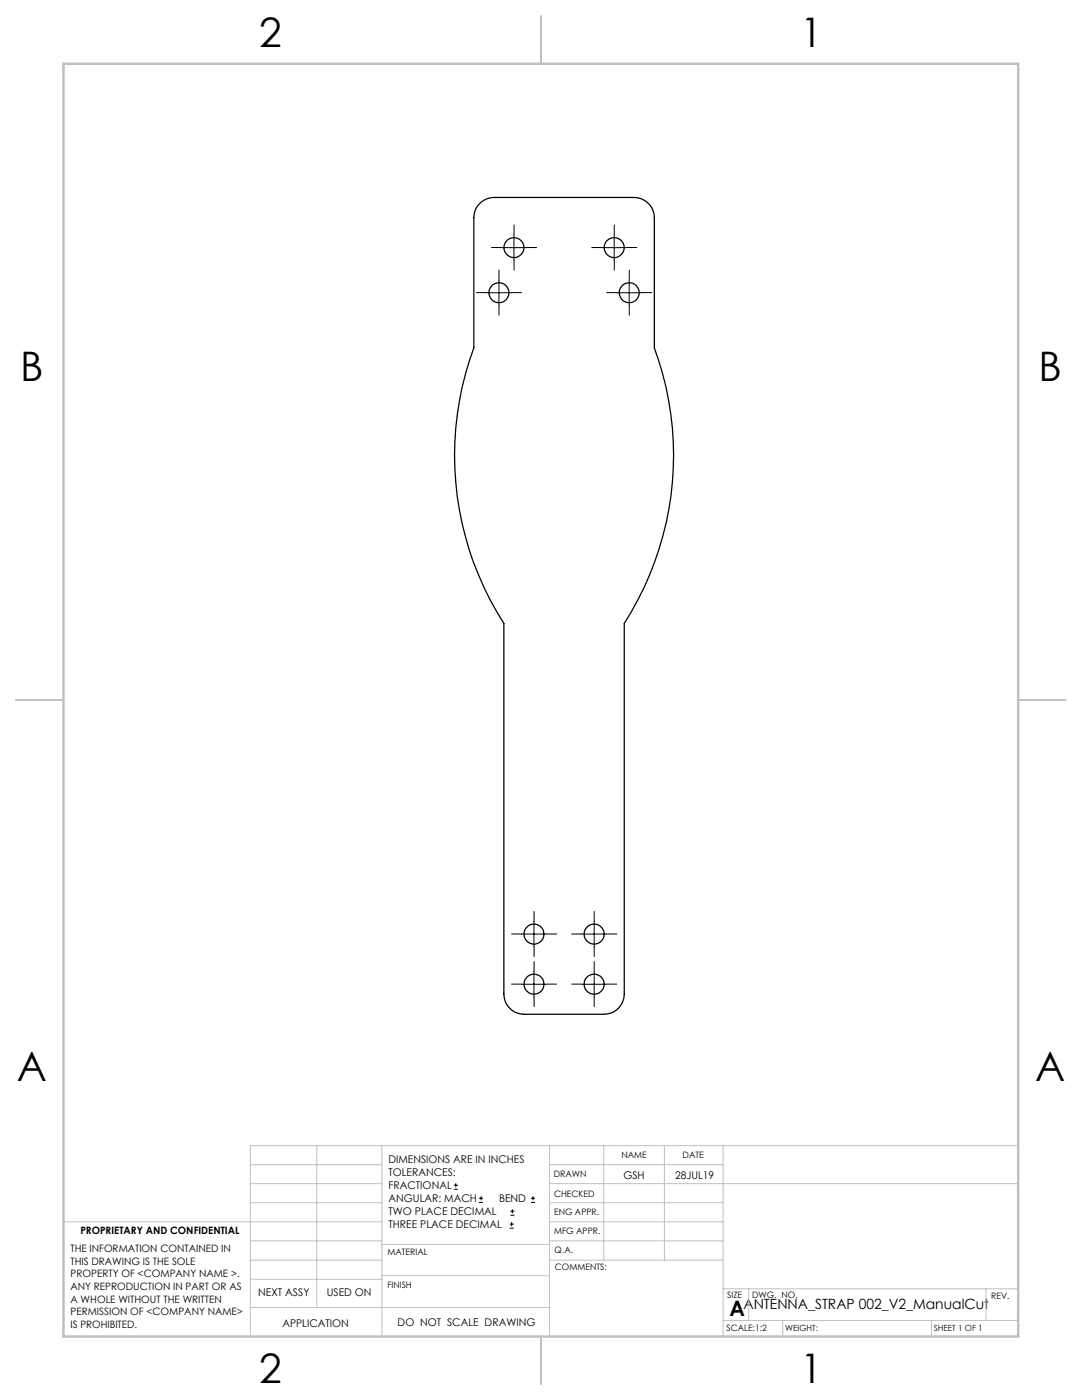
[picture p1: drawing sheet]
<svg xmlns="http://www.w3.org/2000/svg" width="216mm" height="279mm" viewBox="0 0 216 279" stroke-linecap="round" stroke-linejoin="round" font-family="sans-serif">
<g fill="none" stroke="#000" stroke-width=".2">
<path d="M97 58.4h5.1M99.6 55.9v5M100 49.4h5.1M102.6 46.9v5M120.1 49.4h5M122.6 46.9v5M123 58.4h5.1M125.6 55.9v5M104.1 186.4h4.9M104.1 196.4h4.9M106.5 183.9v5M106.5 193.9v5"/>
<path d="M116.1 186.4h4.9M116.1 196.4h4.9M118.6 183.9v5M118.6 193.9v5M90.6 237.3h.8M90.6 236.5h.8M90.9 236.1v.9M95.6 240h.8M95.6 239.1h.8M96 238.7v.8M105.9 240h.9M105.9 239.1h.9"/>
<path d="M106.4 238.7v.8M101.7 245.1h.8M101.7 244.3h.8M101.8 242.5h.9M101.8 241.7h.9M102.1 243.9v.8M102.2 241.3v.8"/>
</g>
<g fill="none" stroke="#000" stroke-width=".2" stroke-dasharray="15.2 1.3 1.3 1.3">
<path d="M97.1 58.4h-2M99.6 55.9v-2M100.1 49.4h-2M102.1 58.4h2M102.6 46.9v-2M102.6 51.9v2M105.1 49.4h2M120.1 49.4h-2M122.6 46.9v-2M122.6 51.9v2M123.1 58.4h-2M125.1 49.4h2"/>
<path d="M125.6 55.9v-2M128.1 58.4h2M99.6 60.9v2M125.6 60.9v2M104.1 196.4h-2M104.1 186.4h-2M106.6 193.9v-2M106.6 198.9v2M106.6 183.9v-2M106.6 188.9v2M109.1 196.4h2M109.1 186.4h2"/>
<path d="M116.1 186.4h-2M116.1 196.4h-2M118.6 183.9v-2M118.6 188.9v2M118.6 193.9v-2M118.6 198.9v2M121.1 186.4h2M121.1 196.4h2"/>
</g>
<g fill="none" stroke="#c0c0c0" stroke-width=".2">
<path d="M50 232.4h26.2M50 236.2h26.2M63.2 228.6v32.3M76.2 228.6v38.1M109.6 228.6v38.1M109.6 232.4h34.7M109.6 236.2h93.6M120.5 228.6v22.9M132.6 228.6v22.9M144.3 228.6v38.1M203.2 228.6h-153.2v38.1M12.7 243.8h63.5"/>
<path d="M50 251.5h26.2M50 240h26.2M50 247.7h26.2M50 255.3h26.2M76.2 254.6h33.4M76.2 248.4h33.4M109.6 251.5h34.7M109.6 243.8h34.7M109.6 240h34.7M109.6 247.7h34.7M144.3 257.2h58.9M149.4 257.2v6.3"/>
<path d="M196.7 257.2v6.3M50 260.9h59.6M144.3 263.5h58.9M156.2 263.5v3.2M185.9 263.5v3.2"/>
</g>
<path d="M108 3.2v9.5M3.1 139.7h9.6M203.2 139.7h9.5M108 266.7v9.6" fill="none" stroke="#c0c0c0" stroke-width=".25"/>
<path d="M12.7 12.7h190.5v254h-190.5z" fill="none" stroke="#c0c0c0" stroke-width=".5"/>
<g fill="none" stroke="#000" stroke-width=".25">
<path d="M95.5 40.9a4.2 4.2 0 0 1 3.1-1.5h27.9a4.1 4.1 0 0 1 4.1 4v26a62.1 62.1 0 0 1-6 55v74a4.1 4.1 0 0 1-4.1 4h-15.9a4.1 4.1 0 0 1-4.1-4v-74a62 62 0 0 1-6-55v-26a4 4 0 0 1 1-2.5z"/>
<circle cx="99.5" cy="58.4" r="2.01"/>
<circle cx="102.5" cy="49.4" r="1.99"/>
<circle cx="122.5" cy="49.4" r="1.99"/>
<circle cx="125.5" cy="58.4" r="2.01"/>
<circle cx="106.5" cy="186.4" r="2.01"/>
<circle cx="106.6" cy="196.4" r="1.99"/>
<circle cx="118.5" cy="186.4" r="2.01"/>
<circle cx="118.5" cy="196.4" r="1.99"/>
</g>
<g font-size="8.1">
<text x="51.7" y="9.3">2</text>
<text x="159.7" y="9.3">1</text>
<text x="4" y="76">B</text>
<text x="207.2" y="76">B</text>
<text x="3.3" y="215.7">A</text>
<text x="206.5" y="215.7">A</text>
<text x="51.7" y="276">2</text>
<text x="159.7" y="276">1</text>
</g>
<text font-size="4.2" x="145.6" y="262.7">A</text>
<text font-size="2.8" x="148.3" y="261.3">ANTENNA_STRAP 002_V2_ManualCut</text>
<g font-size="2.1">
<text x="77.5" y="232.2">DIMENSIONS ARE IN INCHES</text>
<text x="77.5" y="234.7">TOLERANCES:</text>
<text x="77.5" y="237.3">FRACTIONAL</text>
<text x="77.5" y="239.9">ANGULAR: MACH</text>
<text x="99.6" y="239.9">BEND</text>
<text x="124.4" y="235.2">GSH</text>
<text x="134.7" y="235.2">28JUL19</text>
<text x="77.5" y="242.5">TWO PLACE DECIMAL</text>
<text x="77.5" y="245.1">THREE PLACE DECIMAL</text>
<text x="51.5" y="258.7">NEXT ASSY</text>
<text x="65.2" y="258.6">USED ON</text>
<text x="56.3" y="264.8">APPLICATION</text>
<text x="79.3" y="264.6">DO NOT SCALE DRAWING</text>
</g>
<g font-size="2">
<text x="14.1" y="249.9">THE INFORMATION CONTAINED IN</text>
<text x="16" y="246.3">PROPRIETARY AND CONFIDENTIAL</text>
<text x="14.1" y="252.4">THIS DRAWING IS THE SOLE</text>
<text x="14.1" y="254.9">PROPERTY OF &lt;COMPANY NAME &gt;.</text>
<text x="14.1" y="257.4">ANY REPRODUCTION IN PART OR AS</text>
<text x="14.1" y="260">A WHOLE WITHOUT THE WRITTEN</text>
<text x="14.1" y="262.5">PERMISSION OF &lt;COMPANY NAME&gt;</text>
<text x="14.1" y="265">IS PROHIBITED.</text>
</g>
<g font-size="1.8">
<text x="124" y="231.1">NAME</text>
<text x="136.2" y="231.1">DATE</text>
<text x="110.5" y="234.8">DRAWN</text>
<text x="110.5" y="238.9">CHECKED</text>
<text x="110.6" y="242.5">ENG APPR.</text>
<text x="77.3" y="250.5">MATERIAL</text>
<text x="110.6" y="246.3">MFG APPR.</text>
<text x="110.7" y="250">Q.A.</text>
<text x="77.3" y="257">FINISH</text>
<text x="110.7" y="253.5">COMMENTS:</text>
<text x="145.1" y="259">SIZE</text>
<text x="150.1" y="259.1">DWG. NO.</text>
<text x="197.8" y="259.2">REV.</text>
<text x="145" y="265.7">SCALE:1:2</text>
</g>
<g font-size="1.7">
<text x="156.7" y="265.7">WEIGHT:</text>
<text x="186.3" y="265.7">SHEET 1 OF 1</text>
</g>
</svg>
